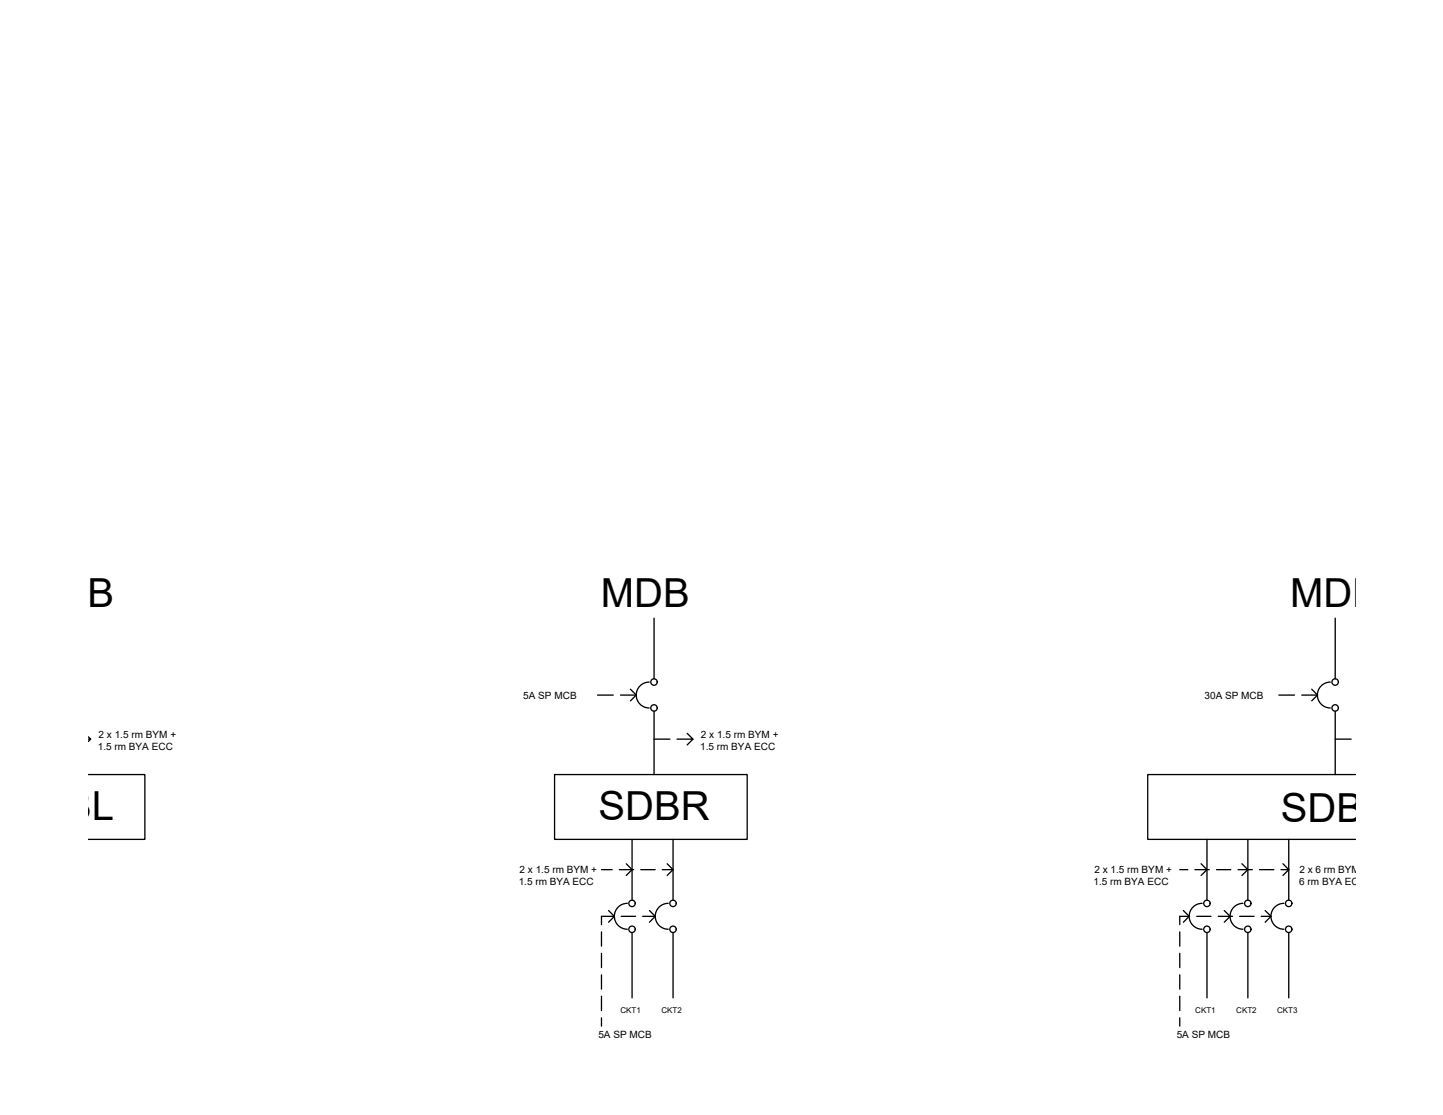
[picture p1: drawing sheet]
<svg xmlns="http://www.w3.org/2000/svg" width="279mm" height="216mm" viewBox="0 0 279 216" stroke-linecap="round" stroke-linejoin="round" font-family="sans-serif">
<!-- layer: 0 -->
<g fill="none" stroke="#000" stroke-width=".25">
<path d="M126.6 119.7v11.7M258.5 119.7v11.7M115.7 134.6h3M120.1 134.6h3.1M122.1 133.4l1.1 1.2-1.1 1.1M125.7 132.1a2.51 2.51 0 0 0-2.5 2.5 2.51 2.51 0 0 0 2.5 2.5M126.6 137.7v12.3M247.6 134.6h3.1M252.1 134.6h3M254 133.4l1.1 1.2-1.1 1.1M257.6 132.1a2.51 2.51 0 0 0-2.5 2.5 2.51 2.51 0 0 0 2.5 2.5M258.5 137.7v12.3"/>
<path d="M17.1 150h10.9v12.5h-10.9M17.1 142.7l.4 .4h-.4M17.5 143.1l-.4 .5M107.4 150h37.3v12.5h-37.3zM126.6 143.1h3.1M133.1 142l1.1 1.1h-3.1M134.2 143.1l-1.1 1.1M258.5 143.1h3.1M262.5 150h-40.3v12.5h40.3M116.5 168.4h2M117.8 176.3l1.2 1.1-1.2 1.2M118.9 177.4h-2.4v1.6"/>
<path d="M119.9 168.4h2.8M120.3 177.4h2.8M121.3 167.3l1.1 1.1-1.1 1.1M121.5 174.9a2.51 2.51 0 0 0-2.5 2.5 2.51 2.51 0 0 0 2.5 2.5M122.4 162.5v11.8M124.1 168.4h2.8M124.4 177.4h2.5M125.8 176.3l1.1 1.1-1.1 1.2M128.2 168.4h2.1M129.2 167.3l1.1 1.1-1.1 1.1M129.4 174.9a2.51 2.51 0 0 0-2.5 2.5 2.51 2.51 0 0 0 2.5 2.5M130.3 162.5v11.8"/>
<path d="M228.4 168.4h1.6M229.1 176.3l1.2 1.1-1.2 1.2M230.3 177.4h-1.9v1.6M231.4 168.4h2.7M231.7 177.4h2.8M232.6 167.3l1.1 1.1-1.1 1.1M232.8 174.9a2.51 2.51 0 0 0-2.5 2.5 2.51 2.51 0 0 0 2.5 2.5M233.7 162.5v11.8M235.5 168.4h2.8M235.9 177.4h2.8M237 176.3l1.2 1.1-1.2 1.2M239.7 168.4h2.8"/>
<path d="M240 177.4h2.8M240.5 167.3l1.1 1.1-1.1 1.1M240.7 174.9a2.51 2.51 0 0 0-2.5 2.5 2.51 2.51 0 0 0 2.5 2.5M241.6 162.5v11.8M243.9 168.4h2.7M244.2 177.4h1.9M245 176.3l1.1 1.1-1.1 1.2M248 168.4h1.6M248.4 167.3l1.1 1.1-1.1 1.1M248.6 174.9a2.51 2.51 0 0 0-2.5 2.5 2.51 2.51 0 0 0 2.5 2.5M249.5 162.5v11.8M116.5 180.4v2.8"/>
<path d="M116.5 184.6v2.8M116.5 188.8v2.7M116.5 192.9v2.8M116.5 197.1v1.6M122.4 180.6v12.6M130.3 180.6v12.6M228.4 180.4v2.8M228.4 184.6v2.8M228.4 188.8v2.7M228.4 192.9v2.8M228.4 197.1v1.6M233.7 180.6v12.6"/>
<path d="M241.6 180.6v12.6M249.5 180.6v12.6"/>
<circle cx="126.6" cy="132.1" r=".62"/>
<circle cx="126.6" cy="137.1" r=".62"/>
<circle cx="258.5" cy="137.1" r=".62"/>
<circle cx="258.5" cy="132.1" r=".62"/>
<circle cx="122.4" cy="179.9" r=".62"/>
<circle cx="122.4" cy="174.9" r=".62"/>
<circle cx="130.3" cy="179.9" r=".62"/>
<circle cx="130.3" cy="174.9" r=".62"/>
<circle cx="233.7" cy="179.9" r=".62"/>
<circle cx="233.7" cy="174.9" r=".62"/>
<circle cx="241.6" cy="179.9" r=".62"/>
<circle cx="241.6" cy="174.9" r=".62"/>
<circle cx="249.5" cy="174.9" r=".62"/>
<circle cx="249.5" cy="179.9" r=".62"/>
</g>
<g font-size="7.7">
<text x="-.3" y="117.6">EMDB</text>
<text x="116.3" y="117.6">MDB</text>
<text x="249.8" y="117.6">MDB</text>
<text x="1.8" y="158.8">SDBL</text>
<text x="115.9" y="158.8">SDBR</text>
<text x="248" y="159.3">SDBG</text>
</g>
<g font-size="1.9">
<text x="101.3" y="135.3">5A SP MCB</text>
<text x="233.2" y="135.3">30A SP MCB</text>
<text x="19.1" y="143">2 x 1.5 rm BYM +</text>
<text x="135.7" y="143">2 x 1.5 rm BYM +</text>
<text x="18.9" y="145.3">1.5 rm BYA ECC</text>
<text x="135.6" y="145.3">1.5 rm BYA ECC</text>
<text x="100.4" y="171.3">1.5 rm BYA ECC</text>
<text x="100.6" y="169">2 x 1.5 rm BYM +</text>
<text x="211.7" y="171.3">1.5 rm BYA ECC</text>
<text x="211.9" y="169">2 x 1.5 rm BYM +</text>
<text x="251.6" y="171.3">6 rm BYA ECC</text>
<text x="251.6" y="169">2 x 6 rm BYM +</text>
<text x="115.9" y="201">5A SP MCB</text>
<text x="227.8" y="201">5A SP MCB</text>
</g>
<g font-size="1.5">
<text x="120.1" y="196.2">CKT1</text>
<text x="128.1" y="196.2">CKT2</text>
<text x="231.4" y="196.2">CKT1</text>
<text x="239.4" y="196.2">CKT2</text>
<text x="247.3" y="196.2">CKT3</text>
</g>
</svg>
